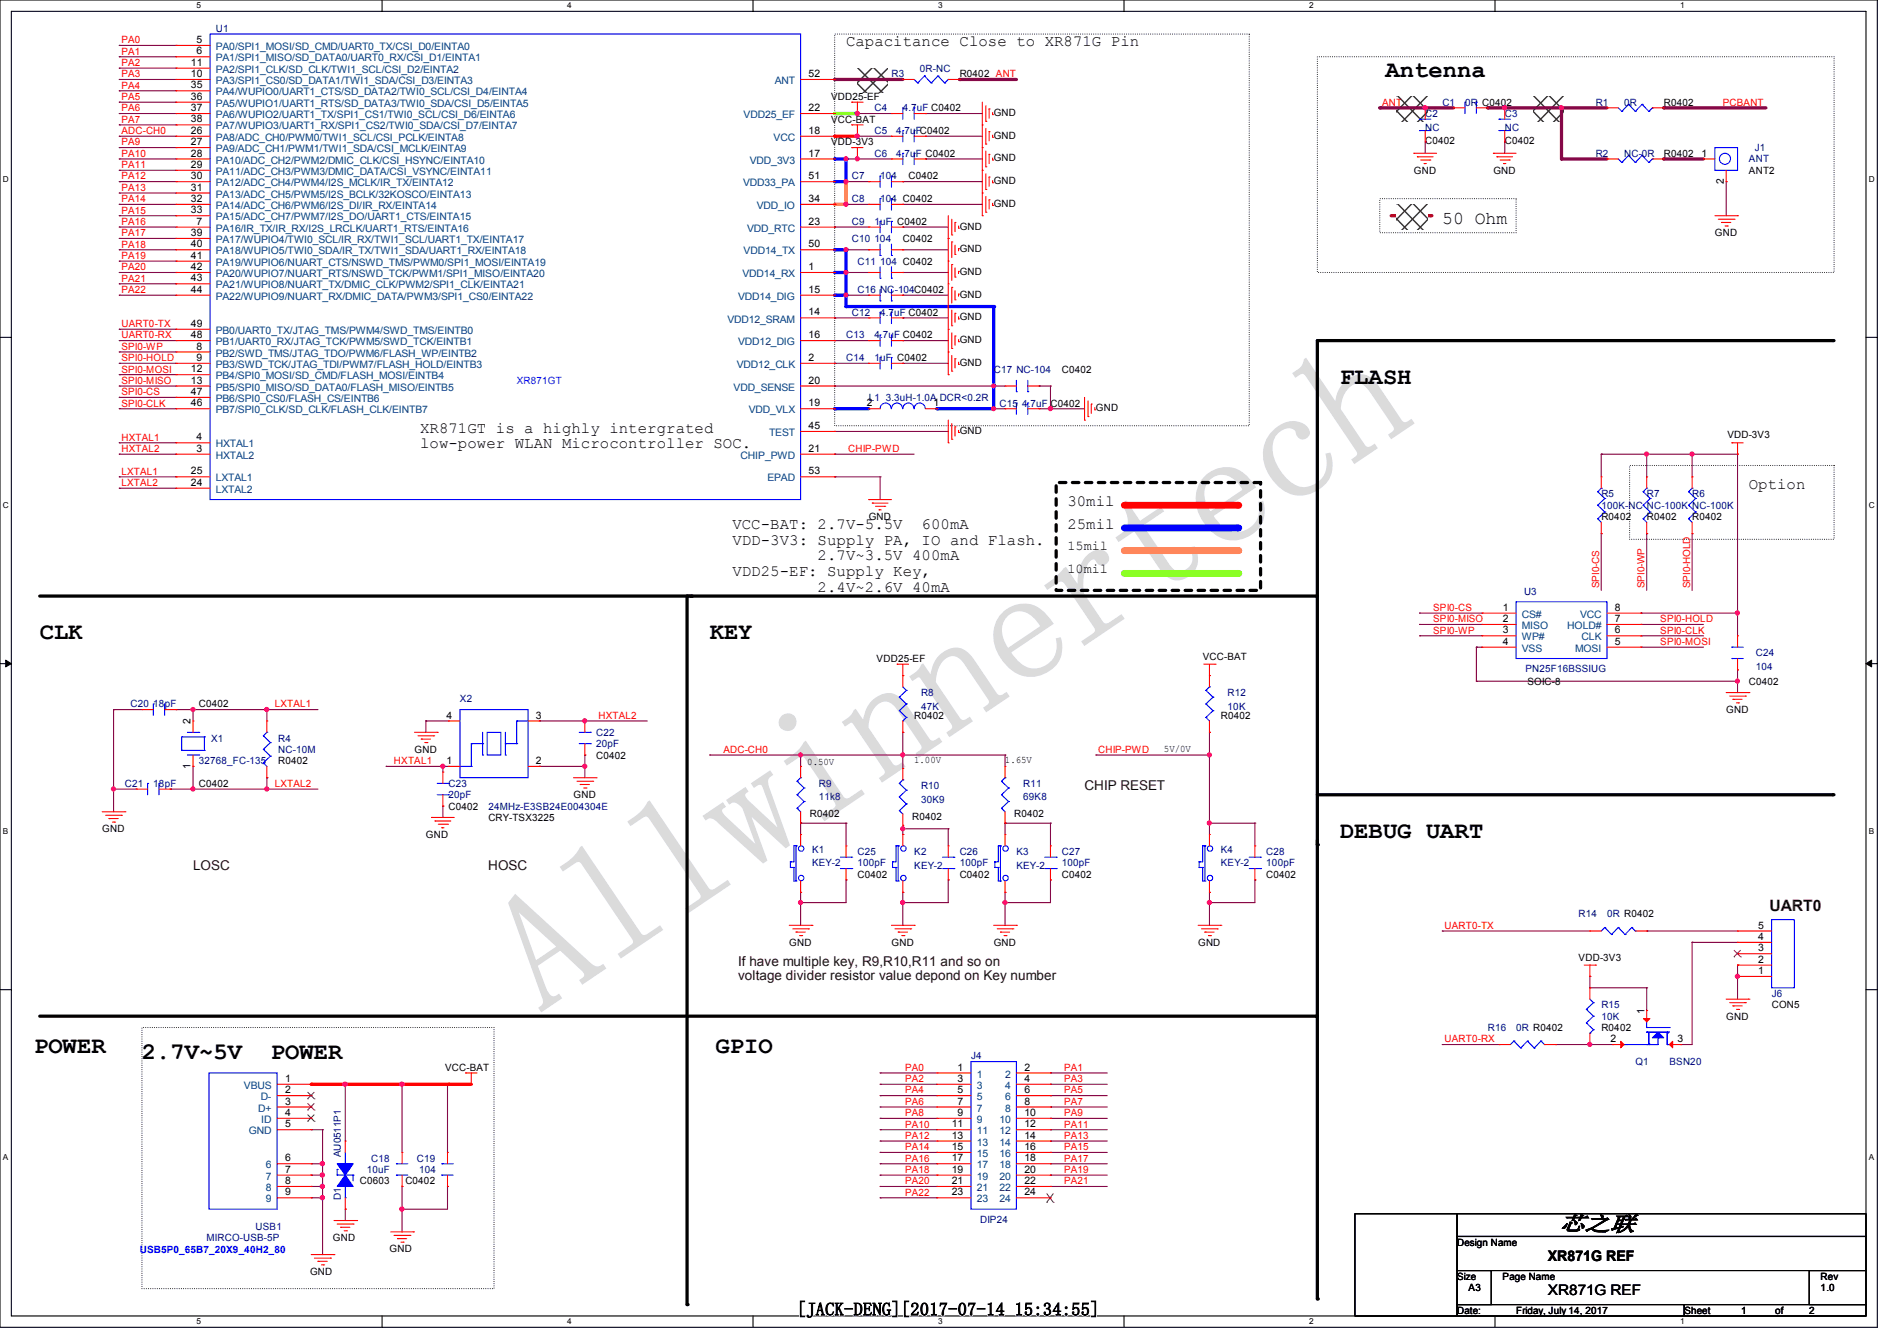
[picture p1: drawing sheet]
# OrCAD Capture schematic XR871GT_REF_V1_0-20170701.DSN
size A3; title: XR871G REF; rev: 1.0; note: XR871G REF

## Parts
C1  0R  [C0402]
C2  NC  [C0402]
C3  NC  [C0402]
C4  4.7uF  [C0402]
C5  4.7uF  [C0402]
C6  4.7uF  [C0402]
C7  104  [C0402]
C8  104  [C0402]
C9  1uF  [C0402]
C10  104  [C0402]
C11  104  [C0402]
C12  4.7uF  [C0402]
C13  4.7uF  [C0402]
C14  1uF  [C0402]
C15  4.7uF  [C0402]
C16  NC-104  [C0402]
C17  NC-104  [C0402]
C18  10uF  [C0603]
C19  104  [C0402]
C20  18pF  [C0402]
C21  18pF  [C0402]
C22  20pF  [C0402]
C23  20pF  [C0402]
C24  104  [C0402]
C25  100pF  [C0402]
C26  100pF  [C0402]
C27  100pF  [C0402]
C28  100pF  [C0402]
D1  AU0511P1  [R0402]
J1  ANT  [ANT2]
J4  DIP24  [DIP-24]
J6  CON5  [CON5]
K1  KEY-2  [KEY-2]
K2  KEY-2  [KEY-2]
K3  KEY-2  [KEY-2]
K4  KEY-2  [KEY-2]
L1  3.3uH-1.0A DCR<0.2R  [L0806]
Q1  BSN20  [sot-23]
R1  0R  [R0402]
R2  NC-0R  [R0402]
R3  0R-NC  [R0402]
R4  NC-10M  [R0402]
R5  100K-NC  [R0402]
R6  NC-100K  [R0402]
R7  NC-100K  [R0402]
R8  47K  [R0402]
R9  11k8  [R0402]
R10  30K9  [R0402]
R11  69K8  [R0402]
R12  10K  [R0402]
R14  0R  [R0402]
R15  10K  [R0402]
R16  0R  [R0402]
U1  XR871GT  [QFN52P0_4B6X6_nosocket]
U3  PN25F16BSSIUG  [SOIC-8]
USB1  MIRCO-USB-5P  [USB5P0_65B7_20X9_40H2_80]
X1  32768_FC-135  [xatl-fc-135]
X2  24MHz-E3SB24E004304E  [CRY-TSX3225]

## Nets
GND: C2.1 C3.1 C4.1 C5.2 C6.2 C7.1 C8.2 C9.1 C10.1 C11.1 C12.1 C13.1 C14.1 C15.2 C16.1 C17.1 C18.1 C19.1 C20.2 C21.2 C22.1 C23.2 C24.2 C25.1 C26.1 C27.1 C28.1 D1.2(CATHODE) J1.2 J6.1 J6.2 K1.1 K2.1 K3.1 K4.1 U1.45(TEST) U1.53(EPAD) U3.4(VSS) USB1.5(GND) USB1.6 USB1.7 USB1.8 USB1.9 X2.2 X2.4(5)
VCC-BAT: C5.1 R12.2 U1.18(VCC)
VDD25-EF: C4.2 R8.1 U1.22(VDD25_EF)
VDD-3V3: C6.1 C7.2 C8.1 C24.1 Q1.1(GATE) R5.2 R6.2 R7.2 R15.1 U1.17(VDD_3V3) U1.34(VDD_IO) U1.51(VDD33_PA) U3.8(VCC)
ADC-CH0: R8.2 R9.2 R10.2 R11.2 U1.26(PA8/ADC_CH0/PWM0/TWI1_SCL/CSI_PCLK/EINTA8)
ANT: C1.1 C2.2 R3.2
CHIP-PWD: C28.2 K4.2 R12.1 U1.21(CHIP_PWD)
HXTAL1: C23.1 U1.4(HXTAL1) X2.1
HXTAL2: C22.2 U1.3(HXTAL2) X2.3
LXTAL1: C20.1 R4.2 U1.25(LXTAL1) X1.2
LXTAL2: C21.1 R4.1 U1.24(LXTAL2) X1.1
PA0: J4.1 U1.5(PA0/SPI1_MOSI/SD_CMD/UART0_TX/CSI_D0/EINTA0)
PA1: J4.2 U1.6(PA1/SPI1_MISO/SD_DATA0/UART0_RX/CSI_D1/EINTA1)
PA2: J4.3 U1.11(PA2/SPI1_CLK/SD_CLK/TWI1_SCL/CSI_D2/EINTA2)
PA3: J4.4 U1.10(PA3/SPI1_CS0/SD_DATA1/TWI1_SDA/CSI_D3/EINTA3)
PA4: J4.5 U1.35(PA4/WUPIO0/UART1_CTS/SD_DATA2/TWI0_SCL/CSI_D4/EINTA4)
PA5: J4.6 U1.36(PA5/WUPIO1/UART1_RTS/SD_DATA3/TWI0_SDA/CSI_D5/EINTA5)
PA6: J4.7 U1.37(PA6/WUPIO2/UART1_TX/SPI1_CS1/TWI0_SCL/CSI_D6/EINTA6)
PA7: J4.8 U1.38(PA7/WUPIO3/UART1_RX/SPI1_CS2/TWI0_SDA/CSI_D7/EINTA7)
PA8: J4.9
PA9: J4.10 U1.27(PA9/ADC_CH1/PWM1/TWI1_SDA/CSI_MCLK/EINTA9)
PA10: J4.11 U1.28(PA10/ADC_CH2/PWM2/DMIC_CLK/CSI_HSYNC/EINTA10)
PA11: J4.12 U1.29(PA11/ADC_CH3/PWM3/DMIC_DATA/CSI_VSYNC/EINTA11)
PA12: J4.13 U1.30(PA12/ADC_CH4/PWM4/I2S_MCLK/IR_TX/EINTA12)
PA13: J4.14 U1.31(PA13/ADC_CH5/PWM5/I2S_BCLK/32KOSCO/EINTA13)
PA14: J4.15 U1.32(PA14/ADC_CH6/PWM6/I2S_DI/IR_RX/EINTA14)
PA15: J4.16 U1.33(PA15/ADC_CH7/PWM7/I2S_DO/UART1_CTS/EINTA15)
PA16: J4.17 U1.7(PA16/IR_TX/IR_RX/I2S_LRCLK/UART1_RTS/EINTA16)
PA17: J4.18 U1.39(PA17/WUPIO4/TWI0_SCL/IR_RX/TWI1_SCL/UART1_TX/EINTA17)
PA18: J4.19 U1.40(PA18/WUPIO5/TWI0_SDA/IR_TX/TWI1_SDA/UART1_RX/EINTA18)
PA19: J4.20 U1.41(PA19/WUPIO6/NUART_CTS/NSWD_TMS/PWM0/SPI1_MOSI/EINTA19)
PA20: J4.21 U1.42(PA20/WUPIO7/NUART_RTS/NSWD_TCK/PWM1/SPI1_MISO/EINTA20)
PA21: J4.22 U1.43(PA21/WUPIO8/NUART_TX/DMIC_CLK/PWM2/SPI1_CLK/EINTA21)
PA22: J4.23 U1.44(PA22/WUPIO9/NUART_RX/DMIC_DATA/PWM3/SPI1_CS0/EINTA22)
PCBANT: R1.2
SPI0-CLK: U1.46(PB7/SPI0_CLK/SD_CLK/FLASH_CLK/EINTB7) U3.6(CLK)
SPI0-CS: R5.1 U1.47(PB6/SPI0_CS0/FLASH_CS/EINTB6) U3.1(CS#)
SPI0-HOLD: R6.1 U1.9(PB3/SWD_TCK/JTAG_TDI/PWM7/FLASH_HOLD/EINTB3) U3.7(HOLD#)
SPI0-MISO: U1.13(PB5/SPI0_MISO/SD_DATA0/FLASH_MISO/EINTB5) U3.2(MISO)
SPI0-MOSI: U1.12(PB4/SPI0_MOSI/SD_CMD/FLASH_MOSI/EINTB4) U3.5(MOSI)
SPI0-WP: R7.1 U1.8(PB2/SWD_TMS/JTAG_TDO/PWM6/FLASH_WP/EINTB2) U3.3(WP#)
UART0-RX: R16.1 U1.48(PB1/UART0_RX/JTAG_TCK/PWM5/SWD_TCK/EINTB1)
UART0-TX: R14.1 U1.49(PB0/UART0_TX/JTAG_TMS/PWM4/SWD_TMS/EINTB0)
N16732104: C10.2 C11.2 C15.1 C16.2 C17.2 L1.1 U1.1(VDD14_RX) U1.15(VDD14_DIG) U1.20(VDD_SENSE) U1.50(VDD14_TX)
N16732180: R3.1 U1.52(ANT)
N16732230: L1.2 U1.19(VDD_VLX)
N16732278: C14.2 U1.2(VDD12_CLK)
N16732320: C13.2 U1.16(VDD12_DIG)
N16732574: C12.2 U1.14(VDD12_SRAM)
N16732608: C9.2 U1.23(VDD_RTC)
N16735516: J1.1 R2.2
N16735520: C1.2 C3.2 R1.1 R2.1
N16912857: Q1.2(SOURCE) R15.2 R16.2
N16912867: J6.4 Q1.3(DRAIN)
N16912890: J6.5 R14.2
N16913303: C25.2 K1.2 R9.1
N16913316: C26.2 K2.2 R10.1
N16913432: C27.2 K3.2 R11.1
N16916014: C18.2 C19.2 D1.1(ANODE) USB1.1(VBUS)

Not connected (* = marked no-connect by the designer): J4 24*; J6 3*; USB1 2(D-)* 3(D+)* 4(ID)*

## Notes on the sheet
- Capacitance Close to XR871G Pin
- Antenna
- 50 Ohm
- FLASH
- XR871GT is a highly intergrated
  low-power WLAN Microcontroller SOC.
- Option
- 30mil
- VCC-BAT: 2.7V-5.5V  600mA
  VDD-3V3: Supply PA, IO and Flash.
           2.7V~3.5V 400mA
  VDD25-EF: Supply Key,
           2.4V~2.6V 40mA
- 25mil
- 15mil
- 10mil
- CLK
- KEY
- 5V/0V
- 0.50V
- 1.00V
- 1.65V
- CHIP RESET
- DEBUG UART
- LOSC
- HOSC
- UART0
- If have multiple key, R9,R10,R11 and so on
  voltage divider resistor value depond on Key number
- POWER
- GPIO
- 2.7V~5V  POWER
